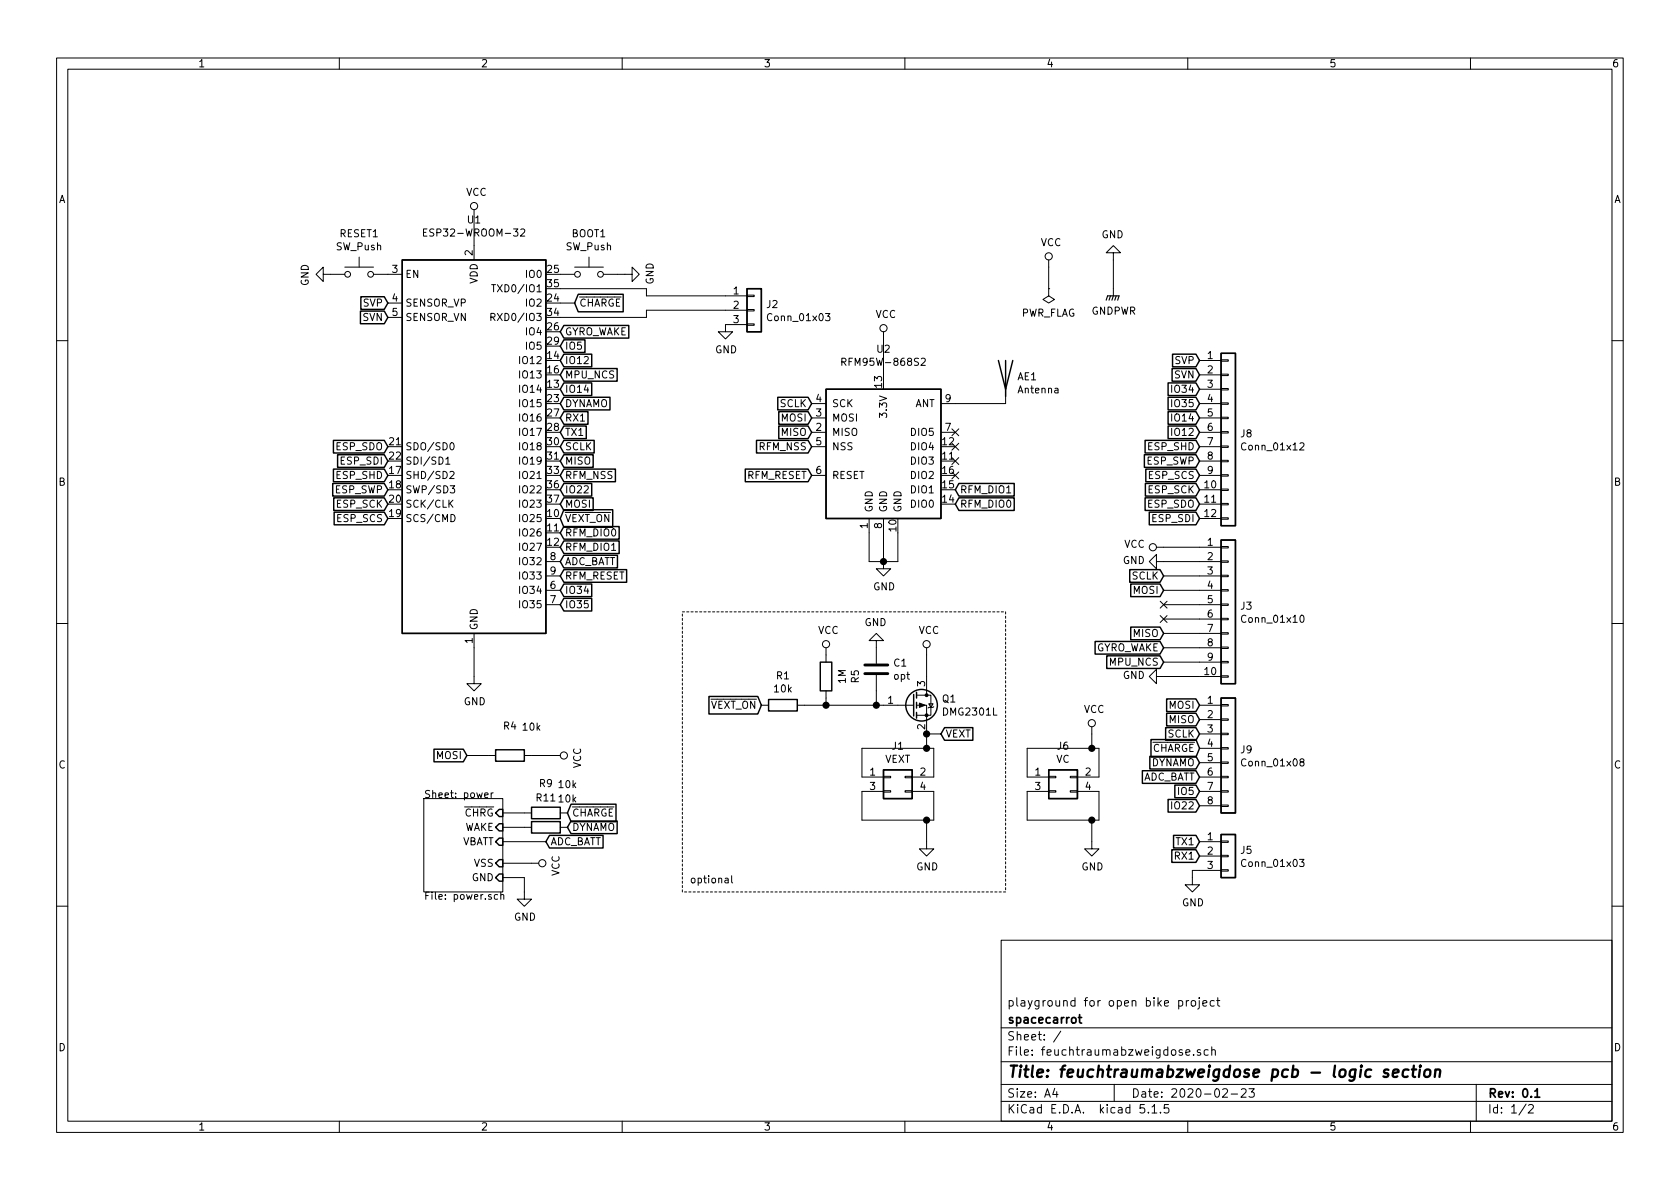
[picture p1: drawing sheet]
EESchema Schematic File Version 4
EELAYER 30 0
EELAYER END
$Descr A4 11693 8268
encoding utf-8
Sheet 1 2
Title "feuchtraumabzweigdose pcb - logic section"
Date "2020-02-23"
Rev "0.1"
Comp "spacecarrot"
Comment1 "playground for open bike project"
Comment2 ""
Comment3 ""
Comment4 ""
$EndDescr
$Comp
L RF_Module:ESP32-WROOM-32 U1
U 1 1
P 3300 3100
F 0 "U1" H 3300 4681 50  0000 C CNN
F 1 "ESP32-WROOM-32" H 3300 4590 50  0000 C CNN
F 2 "RF_Module:ESP32-WROOM-32" H 3300 1600 50  0001 C CNN
F 3 "https://www.espressif.com/sites/default/files/documentation/esp32-wroom-32_datasheet_en.pdf" H 3000 3150 50  0001 C CNN
	1    3300 3100
	1    0    0    -1  
$EndComp
$Comp
L power:GND #PWR0102
U 1 1
P 3300 4700
F 0 "#PWR0102" H 3300 4450 50  0001 C CNN
F 1 "GND" H 3305 4527 50  0000 C CNN
F 2 "" H 3300 4700 50  0001 C CNN
F 3 "" H 3300 4700 50  0001 C CNN
	1    3300 4700
	1    0    0    -1  
$EndComp
Text GLabel 6650 3500 2    50   Input ~ 0
RFM_DIO0
Text GLabel 6650 3400 2    50   Input ~ 0
RFM_DIO1
NoConn ~ 6650 3000
NoConn ~ 6650 3100
NoConn ~ 6650 3200
$Comp
L Device:Antenna AE1
U 1 1
P 7000 2600
F 0 "AE1" H 7080 2589 50  0000 L CNN
F 1 "Antenna" H 7080 2498 50  0000 L CNN
F 2 "Connector_PinHeader_2.54mm:PinHeader_1x01_P2.54mm_Vertical" H 7000 2600 50  0001 C CNN
F 3 "~" H 7000 2600 50  0001 C CNN
	1    7000 2600
	1    0    0    -1  
$EndComp
Wire Wire Line
	7000 2800 6650 2800
Text GLabel 5650 2800 0    50   Input ~ 0
SCLK
Text GLabel 5650 2900 0    50   Input ~ 0
MOSI
Text GLabel 5650 3000 0    50   Input ~ 0
MISO
Text GLabel 5650 3100 0    50   Input ~ 0
RFM_NSS
Text GLabel 5650 3300 0    50   Input ~ 0
RFM_RESET
$Comp
L power:GND #PWR0103
U 1 1
P 6150 3900
F 0 "#PWR0103" H 6150 3650 50  0001 C CNN
F 1 "GND" H 6155 3727 50  0000 C CNN
F 2 "" H 6150 3900 50  0001 C CNN
F 3 "" H 6150 3900 50  0001 C CNN
	1    6150 3900
	1    0    0    -1  
$EndComp
Wire Wire Line
	6250 3700 6250 3900
Wire Wire Line
	6250 3900 6150 3900
$Comp
L RF_Module:RFM95W-868S2 U2
U 1 1
P 6150 3100
F 0 "U2" H 6150 3781 50  0000 C CNN
F 1 "RFM95W-868S2" H 6150 3690 50  0000 C CNN
F 2 "RF_Module:HOPERF_RFM9XW_SMD" H 2850 4750 50  0001 C CNN
F 3 "https://www.hoperf.com/data/upload/portal/20181127/5bfcbea20e9ef.pdf" H 2850 4750 50  0001 C CNN
	1    6150 3100
	1    0    0    -1  
$EndComp
Wire Wire Line
	6150 3900 6150 3700
Connection ~ 6150 3900
Wire Wire Line
	6050 3700 6050 3900
Wire Wire Line
	6050 3900 6150 3900
Text GLabel 3900 3100 2    50   Input ~ 0
SCLK
Text GLabel 3900 3500 2    50   Input ~ 0
MOSI
Text GLabel 3900 3200 2    50   Input ~ 0
MISO
Text GLabel 3900 3300 2    50   Input ~ 0
RFM_NSS
Text GLabel 3900 4000 2    50   Input ~ 0
RFM_RESET
Text GLabel 3900 3700 2    50   Input ~ 0
RFM_DIO0
Text GLabel 3900 3800 2    50   Input ~ 0
RFM_DIO1
NoConn ~ 6650 3300
Wire Wire Line
	3300 1500 3300 1700
Text GLabel 3900 3600 2    50   Input ~ 0
~VEXT_ON
Text GLabel 5300 4900 0    50   Input ~ 0
~VEXT_ON
$Comp
L Device:R R1
U 1 1
P 5450 4900
F 0 "R1" V 5243 4900 50  0000 C CNN
F 1 "10k" V 5334 4900 50  0000 C CNN
F 2 "Resistor_SMD:R_0805_2012Metric" V 5380 4900 50  0001 C CNN
F 3 "~" H 5450 4900 50  0001 C CNN
	1    5450 4900
	0    1    1    0   
$EndComp
$Comp
L power:GND #PWR0105
U 1 1
P 6450 5850
F 0 "#PWR0105" H 6450 5600 50  0001 C CNN
F 1 "GND" H 6455 5677 50  0000 C CNN
F 2 "" H 6450 5850 50  0001 C CNN
F 3 "" H 6450 5850 50  0001 C CNN
	1    6450 5850
	1    0    0    -1  
$EndComp
$Comp
L Connector_Generic:Conn_02x02_Odd_Even J1
U 1 1
P 6200 5400
F 0 "J1" H 6250 5617 50  0000 C CNN
F 1 "VEXT" H 6250 5526 50  0000 C CNN
F 2 "Connector_PinHeader_2.54mm:PinHeader_2x02_P2.54mm_Vertical" H 6200 5400 50  0001 C CNN
F 3 "~" H 6200 5400 50  0001 C CNN
	1    6200 5400
	1    0    0    -1  
$EndComp
Wire Wire Line
	6500 5200 6450 5200
$Comp
L power:PWR_FLAG #FLG0101
U 1 1
P 7300 2000
F 0 "#FLG0101" H 7300 2075 50  0001 C CNN
F 1 "PWR_FLAG" H 7300 2173 50  0000 C CNN
F 2 "" H 7300 2000 50  0001 C CNN
F 3 "~" H 7300 2000 50  0001 C CNN
	1    7300 2000
	-1   0    0    1   
$EndComp
Wire Wire Line
	7300 1850 7300 2000
$Comp
L power:VCC #PWR0107
U 1 1
P 7300 1850
F 0 "#PWR0107" H 7300 1700 50  0001 C CNN
F 1 "VCC" H 7317 2023 50  0000 C CNN
F 2 "" H 7300 1850 50  0001 C CNN
F 3 "" H 7300 1850 50  0001 C CNN
	1    7300 1850
	1    0    0    -1  
$EndComp
$Comp
L power:VCC #PWR0101
U 1 1
P 3300 1500
F 0 "#PWR0101" H 3300 1350 50  0001 C CNN
F 1 "VCC" H 3317 1673 50  0000 C CNN
F 2 "" H 3300 1500 50  0001 C CNN
F 3 "" H 3300 1500 50  0001 C CNN
	1    3300 1500
	1    0    0    -1  
$EndComp
$Comp
L power:GND #PWR0109
U 1 1
P 7750 1800
F 0 "#PWR0109" H 7750 1550 50  0001 C CNN
F 1 "GND" H 7755 1627 50  0000 C CNN
F 2 "" H 7750 1800 50  0001 C CNN
F 3 "" H 7750 1800 50  0001 C CNN
	1    7750 1800
	-1   0    0    1   
$EndComp
Wire Wire Line
	7750 1800 7750 2000
Wire Wire Line
	3300 4500 3300 4700
$Comp
L power:GNDPWR #PWR0108
U 1 1
P 7750 2000
F 0 "#PWR0108" H 7750 1800 50  0001 C CNN
F 1 "GNDPWR" H 7754 1846 50  0000 C CNN
F 2 "" H 7750 1950 50  0001 C CNN
F 3 "" H 7750 1950 50  0001 C CNN
	1    7750 2000
	1    0    0    -1  
$EndComp
$Comp
L Switch:SW_Push RESET1
U 1 1
P 2500 1900
F 0 "RESET1" H 2500 2185 50  0000 C CNN
F 1 "SW_Push" H 2500 2094 50  0000 C CNN
F 2 "Button_Switch_SMD:SW_Push_1P1T_NO_6x6mm_H9.5mm" H 2500 2100 50  0001 C CNN
F 3 "~" H 2500 2100 50  0001 C CNN
	1    2500 1900
	1    0    0    -1  
$EndComp
$Comp
L power:GND #PWR01
U 1 1
P 2300 1900
F 0 "#PWR01" H 2300 1650 50  0001 C CNN
F 1 "GND" H 2305 1727 50  0000 C CNN
F 2 "" H 2300 1900 50  0001 C CNN
F 3 "" H 2300 1900 50  0001 C CNN
	1    2300 1900
	0    1    1    0   
$EndComp
$Comp
L Switch:SW_Push BOOT1
U 1 1
P 4100 1900
F 0 "BOOT1" H 4100 2185 50  0000 C CNN
F 1 "SW_Push" H 4100 2094 50  0000 C CNN
F 2 "Button_Switch_SMD:SW_Push_1P1T_NO_6x6mm_H9.5mm" H 4100 2100 50  0001 C CNN
F 3 "~" H 4100 2100 50  0001 C CNN
	1    4100 1900
	1    0    0    -1  
$EndComp
$Comp
L power:GND #PWR02
U 1 1
P 4350 1900
F 0 "#PWR02" H 4350 1650 50  0001 C CNN
F 1 "GND" H 4355 1727 50  0000 C CNN
F 2 "" H 4350 1900 50  0001 C CNN
F 3 "" H 4350 1900 50  0001 C CNN
	1    4350 1900
	0    -1   -1   0   
$EndComp
Wire Wire Line
	4300 1900 4350 1900
Wire Wire Line
	4500 2000 4500 2050
Wire Wire Line
	4500 2050 5050 2050
Wire Wire Line
	3900 2000 4500 2000
Wire Wire Line
	4500 2200 4500 2150
Wire Wire Line
	4500 2150 5050 2150
$Comp
L power:GND #PWR0110
U 1 1
P 5050 2250
F 0 "#PWR0110" H 5050 2000 50  0001 C CNN
F 1 "GND" H 5055 2077 50  0000 C CNN
F 2 "" H 5050 2250 50  0001 C CNN
F 3 "" H 5050 2250 50  0001 C CNN
	1    5050 2250
	1    0    0    -1  
$EndComp
$Comp
L Connector_Generic:Conn_01x10 J3
U 1 1
P 8550 4200
F 0 "J3" H 8630 4192 50  0000 L CNN
F 1 "Conn_01x10" H 8630 4101 50  0000 L CNN
F 2 "Connector_PinHeader_2.54mm:PinHeader_1x10_P2.54mm_Vertical" H 8550 4200 50  0001 C CNN
F 3 "~" H 8550 4200 50  0001 C CNN
	1    8550 4200
	1    0    0    -1  
$EndComp
Text GLabel 8100 4000 0    50   Input ~ 0
SCLK
Text GLabel 8100 4100 0    50   Input ~ 0
MOSI
Text GLabel 8100 4400 0    50   Input ~ 0
MISO
Wire Wire Line
	8100 4400 8350 4400
Wire Wire Line
	8100 4100 8350 4100
Wire Wire Line
	8100 4000 8350 4000
Text GLabel 8100 4600 0    50   Input ~ 0
MPU_NCS
Wire Wire Line
	8100 4600 8350 4600
Wire Wire Line
	8100 3800 8350 3800
$Comp
L power:GND #PWR0111
U 1 1
P 8100 3900
F 0 "#PWR0111" H 8100 3650 50  0001 C CNN
F 1 "GND" V 8105 3772 50  0000 R CNN
F 2 "" H 8100 3900 50  0001 C CNN
F 3 "" H 8100 3900 50  0001 C CNN
	1    8100 3900
	0    1    -1   0   
$EndComp
Wire Wire Line
	8100 3900 8350 3900
Text GLabel 8100 4500 0    50   Input ~ 0
GYRO_WAKE
$Comp
L power:GND #PWR0112
U 1 1
P 8100 4700
F 0 "#PWR0112" H 8100 4450 50  0001 C CNN
F 1 "GND" V 8105 4572 50  0000 R CNN
F 2 "" H 8100 4700 50  0001 C CNN
F 3 "" H 8100 4700 50  0001 C CNN
	1    8100 4700
	0    1    -1   0   
$EndComp
Wire Wire Line
	8100 4700 8350 4700
Wire Wire Line
	8350 4500 8100 4500
NoConn ~ 8100 4200
NoConn ~ 8100 4300
Wire Wire Line
	8100 4300 8350 4300
Wire Wire Line
	8100 4200 8350 4200
$Comp
L Transistor_FET:DMG2301L Q1
U 1 1
P 6350 4900
F 0 "Q1" H 6554 4946 50  0000 L CNN
F 1 "DMG2301L" H 6554 4855 50  0000 L CNN
F 2 "Package_TO_SOT_SMD:SOT-23" H 6550 4825 50  0001 L CIN
F 3 "https://www.diodes.com/assets/Datasheets/DMG2301L.pdf" H 6350 4900 50  0001 L CNN
	1    6350 4900
	1    0    0    -1  
$EndComp
$Comp
L power:VCC #PWR0106
U 1 1
P 6450 4550
F 0 "#PWR0106" H 6450 4400 50  0001 C CNN
F 1 "VCC" H 6467 4723 50  0000 C CNN
F 2 "" H 6450 4550 50  0001 C CNN
F 3 "" H 6450 4550 50  0001 C CNN
	1    6450 4550
	1    0    0    -1  
$EndComp
$Comp
L power:VCC #PWR0115
U 1 1
P 8100 3800
F 0 "#PWR0115" H 8100 3650 50  0001 C CNN
F 1 "VCC" V 8118 3927 50  0000 L CNN
F 2 "" H 8100 3800 50  0001 C CNN
F 3 "" H 8100 3800 50  0001 C CNN
	1    8100 3800
	0    -1   -1   0   
$EndComp
Connection ~ 6450 5700
Wire Wire Line
	6450 5700 6500 5700
Wire Wire Line
	6450 4550 6450 4700
Connection ~ 6450 5200
Text GLabel 6550 5100 2    50   Input ~ 0
VEXT
Wire Wire Line
	6450 5700 6450 5850
Wire Wire Line
	6450 5100 6450 5200
Text GLabel 3800 5850 2    50   Input ~ 0
ADC_BATT
Wire Wire Line
	6500 5200 6500 5400
Wire Wire Line
	6000 5200 6000 5400
Wire Wire Line
	6000 5200 6450 5200
Wire Wire Line
	6000 5500 6000 5700
Wire Wire Line
	6000 5700 6450 5700
Wire Wire Line
	6500 5500 6500 5700
$Comp
L power:GND #PWR0118
U 1 1
P 7600 5850
F 0 "#PWR0118" H 7600 5600 50  0001 C CNN
F 1 "GND" H 7605 5677 50  0000 C CNN
F 2 "" H 7600 5850 50  0001 C CNN
F 3 "" H 7600 5850 50  0001 C CNN
	1    7600 5850
	1    0    0    -1  
$EndComp
$Comp
L Connector_Generic:Conn_02x02_Odd_Even J6
U 1 1
P 7350 5400
F 0 "J6" H 7400 5617 50  0000 C CNN
F 1 "VC" H 7400 5526 50  0000 C CNN
F 2 "Connector_PinHeader_2.54mm:PinHeader_2x02_P2.54mm_Vertical" H 7350 5400 50  0001 C CNN
F 3 "~" H 7350 5400 50  0001 C CNN
	1    7350 5400
	1    0    0    -1  
$EndComp
Wire Wire Line
	7650 5200 7600 5200
Connection ~ 7600 5700
Wire Wire Line
	7600 5700 7650 5700
Connection ~ 7600 5200
Wire Wire Line
	7600 5700 7600 5850
Wire Wire Line
	7600 5100 7600 5200
Wire Wire Line
	7650 5200 7650 5400
Wire Wire Line
	7150 5200 7150 5400
Wire Wire Line
	7150 5200 7600 5200
Wire Wire Line
	7150 5500 7150 5700
Wire Wire Line
	7150 5700 7600 5700
Wire Wire Line
	7650 5500 7650 5700
$Comp
L power:VCC #PWR0119
U 1 1
P 7600 5100
F 0 "#PWR0119" H 7600 4950 50  0001 C CNN
F 1 "VCC" H 7617 5273 50  0000 C CNN
F 2 "" H 7600 5100 50  0001 C CNN
F 3 "" H 7600 5100 50  0001 C CNN
	1    7600 5100
	1    0    0    -1  
$EndComp
Text GLabel 3900 2300 2    50   Input ~ 0
GYRO_WAKE
Text GLabel 3900 3900 2    50   Input ~ 0
ADC_BATT
Text GLabel 3900 2500 2    50   Input ~ 0
IO12
Text GLabel 3900 2700 2    50   Input ~ 0
IO14
Text GLabel 3900 4100 2    50   Input ~ 0
IO34
Text GLabel 3900 2900 2    50   Input ~ 0
RX1
Text GLabel 3900 3000 2    50   Input ~ 0
TX1
Text GLabel 2700 2100 0    50   Input ~ 0
SVP
Text GLabel 3900 3400 2    50   Input ~ 0
IO22
Text GLabel 3900 4200 2    50   Input ~ 0
IO35
Text GLabel 2700 2200 0    50   Input ~ 0
SVN
Text GLabel 2700 3600 0    50   Input ~ 0
ESP_SCS
Text GLabel 2700 3500 0    50   Input ~ 0
ESP_SCK
Text GLabel 2700 3400 0    50   Input ~ 0
ESP_SWP
Text GLabel 2700 3300 0    50   Input ~ 0
ESP_SHD
Text GLabel 2700 3200 0    50   Input ~ 0
ESP_SDI
Text GLabel 2700 3100 0    50   Input ~ 0
ESP_SDO
Text GLabel 8350 2600 0    50   Input ~ 0
SVN
Text GLabel 8350 2500 0    50   Input ~ 0
SVP
Text GLabel 8350 3300 0    50   Input ~ 0
ESP_SCS
Text GLabel 8350 3400 0    50   Input ~ 0
ESP_SCK
Text GLabel 8350 3200 0    50   Input ~ 0
ESP_SWP
Text GLabel 8350 3100 0    50   Input ~ 0
ESP_SHD
Text GLabel 8350 3600 0    50   Input ~ 0
ESP_SDI
Text GLabel 8350 3500 0    50   Input ~ 0
ESP_SDO
Text GLabel 8350 5100 0    50   Input ~ 0
SCLK
Text GLabel 8350 4900 0    50   Input ~ 0
MOSI
Text GLabel 8350 5000 0    50   Input ~ 0
MISO
Text GLabel 8350 5400 0    50   Input ~ 0
ADC_BATT
Text GLabel 8350 3000 0    50   Input ~ 0
IO12
Text GLabel 8350 2900 0    50   Input ~ 0
IO14
Text GLabel 8350 2700 0    50   Input ~ 0
IO34
Wire Wire Line
	6550 5100 6450 5100
Connection ~ 6450 5100
$Comp
L Device:C C1
U 1 1
P 6100 4650
F 0 "C1" H 6215 4696 50  0000 L CNN
F 1 "opt" H 6215 4605 50  0000 L CNN
F 2 "Capacitor_SMD:C_0805_2012Metric" H 6138 4500 50  0001 C CNN
F 3 "~" H 6100 4650 50  0001 C CNN
	1    6100 4650
	1    0    0    -1  
$EndComp
$Comp
L power:GND #PWR0122
U 1 1
P 6100 4500
F 0 "#PWR0122" H 6100 4250 50  0001 C CNN
F 1 "GND" H 6105 4327 50  0000 C CNN
F 2 "" H 6100 4500 50  0001 C CNN
F 3 "" H 6100 4500 50  0001 C CNN
	1    6100 4500
	-1   0    0    1   
$EndComp
Wire Wire Line
	6100 4800 6100 4900
Wire Wire Line
	6150 4900 6100 4900
Connection ~ 6100 4900
$Comp
L power:VCC #PWR0104
U 1 1
P 6150 2350
F 0 "#PWR0104" H 6150 2200 50  0001 C CNN
F 1 "VCC" H 6167 2523 50  0000 C CNN
F 2 "" H 6150 2350 50  0001 C CNN
F 3 "" H 6150 2350 50  0001 C CNN
	1    6150 2350
	1    0    0    -1  
$EndComp
Wire Wire Line
	6150 2350 6150 2600
$Sheet
S 2950 5550 550  650 
U 5E2F5D92
F0 "power" 50
F1 "power.sch" 50
F2 "VBATT" I R 3500 5850 50 
F3 "VSS" I R 3500 6000 50 
F4 "GND" I R 3500 6100 50 
F5 "WAKE" I R 3500 5750 50 
F6 "~CHRG" I R 3500 5650 50 
$EndSheet
$Comp
L power:GND #PWR0120
U 1 1
P 3650 6200
F 0 "#PWR0120" H 3650 5950 50  0001 C CNN
F 1 "GND" H 3655 6027 50  0000 C CNN
F 2 "" H 3650 6200 50  0001 C CNN
F 3 "" H 3650 6200 50  0001 C CNN
	1    3650 6200
	1    0    0    -1  
$EndComp
$Comp
L power:VCC #PWR0121
U 1 1
P 3700 6000
F 0 "#PWR0121" H 3700 5850 50  0001 C CNN
F 1 "VCC" H 3717 6173 50  0000 C CNN
F 2 "" H 3700 6000 50  0001 C CNN
F 3 "" H 3700 6000 50  0001 C CNN
	1    3700 6000
	0    1    1    0   
$EndComp
Wire Wire Line
	3700 6000 3500 6000
Wire Wire Line
	3650 6200 3650 6100
Wire Wire Line
	3650 6100 3500 6100
Wire Wire Line
	3800 5850 3500 5850
Wire Wire Line
	3400 5250 3250 5250
Wire Wire Line
	4000 2100 3900 2100
Text GLabel 4000 2100 2    50   Input ~ 0
~CHARGE
Text GLabel 3900 2800 2    50   Input ~ 0
DYNAMO
Text GLabel 3950 5650 2    50   Input ~ 0
~CHARGE
Text GLabel 3950 5750 2    50   Input ~ 0
DYNAMO
$Comp
L Device:R R4
U 1 1
P 3550 5250
F 0 "R4" V 3343 5250 50  0000 C CNN
F 1 "10k" V 3350 5400 50  0000 C CNN
F 2 "Resistor_SMD:R_0805_2012Metric" V 3480 5250 50  0001 C CNN
F 3 "~" H 3550 5250 50  0001 C CNN
	1    3550 5250
	0    1    1    0   
$EndComp
Wire Wire Line
	3900 2200 4500 2200
Text GLabel 8350 5200 0    50   Input ~ 0
~CHARGE
Text GLabel 8350 5300 0    50   Input ~ 0
DYNAMO
Text GLabel 3250 5250 0    50   Input ~ 0
MOSI
$Comp
L power:VCC #PWR0136
U 1 1
P 3850 5250
F 0 "#PWR0136" H 3850 5100 50  0001 C CNN
F 1 "VCC" H 3867 5423 50  0000 C CNN
F 2 "" H 3850 5250 50  0001 C CNN
F 3 "" H 3850 5250 50  0001 C CNN
	1    3850 5250
	0    1    1    0   
$EndComp
Wire Wire Line
	3650 5650 3500 5650
$Comp
L Device:R R9
U 1 1
P 3800 5650
F 0 "R9" V 3593 5650 50  0000 C CNN
F 1 "10k" V 3600 5800 50  0000 C CNN
F 2 "Resistor_SMD:R_0805_2012Metric" V 3730 5650 50  0001 C CNN
F 3 "~" H 3800 5650 50  0001 C CNN
	1    3800 5650
	0    1    1    0   
$EndComp
Wire Wire Line
	3650 5750 3500 5750
$Comp
L Device:R R11
U 1 1
P 3800 5750
F 0 "R11" V 3593 5750 50  0000 C CNN
F 1 "10k" V 3600 5900 50  0000 C CNN
F 2 "Resistor_SMD:R_0805_2012Metric" V 3730 5750 50  0001 C CNN
F 3 "~" H 3800 5750 50  0001 C CNN
	1    3800 5750
	0    1    1    0   
$EndComp
Text GLabel 3900 2600 2    50   Input ~ 0
MPU_NCS
Wire Wire Line
	3700 5250 3850 5250
$Comp
L Connector_Generic:Conn_01x12 J8
U 1 1
P 8550 3000
F 0 "J8" H 8630 2992 50  0000 L CNN
F 1 "Conn_01x12" H 8630 2901 50  0000 L CNN
F 2 "Connector_PinSocket_2.54mm:PinSocket_1x12_P2.54mm_Vertical" H 8550 3000 50  0001 C CNN
F 3 "~" H 8550 3000 50  0001 C CNN
	1    8550 3000
	1    0    0    -1  
$EndComp
$Comp
L Connector_Generic:Conn_01x08 J9
U 1 1
P 8550 5200
F 0 "J9" H 8630 5192 50  0000 L CNN
F 1 "Conn_01x08" H 8630 5101 50  0000 L CNN
F 2 "Connector_PinSocket_2.54mm:PinSocket_1x08_P2.54mm_Vertical" H 8550 5200 50  0001 C CNN
F 3 "~" H 8550 5200 50  0001 C CNN
	1    8550 5200
	1    0    0    -1  
$EndComp
$Comp
L power:GND #PWR0137
U 1 1
P 8300 6100
F 0 "#PWR0137" H 8300 5850 50  0001 C CNN
F 1 "GND" H 8305 5927 50  0000 C CNN
F 2 "" H 8300 6100 50  0001 C CNN
F 3 "" H 8300 6100 50  0001 C CNN
	1    8300 6100
	1    0    0    -1  
$EndComp
Wire Wire Line
	8300 6100 8300 6050
Wire Wire Line
	8300 6050 8350 6050
$Comp
L Device:R R5
U 1 1
P 5750 4700
F 0 "R5" V 5543 4700 50  0000 C CNN
F 1 "1M" V 5634 4700 50  0000 C CNN
F 2 "Resistor_SMD:R_0805_2012Metric" V 5680 4700 50  0001 C CNN
F 3 "~" H 5750 4700 50  0001 C CNN
	1    5750 4700
	-1   0    0    1   
$EndComp
Wire Wire Line
	5600 4900 5750 4900
Wire Wire Line
	5750 4850 5750 4900
Connection ~ 5750 4900
Wire Wire Line
	5750 4900 6100 4900
$Comp
L power:VCC #PWR0138
U 1 1
P 5750 4550
F 0 "#PWR0138" H 5750 4400 50  0001 C CNN
F 1 "VCC" H 5767 4723 50  0000 C CNN
F 2 "" H 5750 4550 50  0001 C CNN
F 3 "" H 5750 4550 50  0001 C CNN
	1    5750 4550
	1    0    0    -1  
$EndComp
Text GLabel 8350 5600 0    50   Input ~ 0
IO22
Text GLabel 8350 2800 0    50   Input ~ 0
IO35
Text GLabel 8350 5950 0    50   Input ~ 0
RX1
Text GLabel 8350 5850 0    50   Input ~ 0
TX1
Text GLabel 3900 2400 2    50   Input ~ 0
IO5
Text GLabel 8350 5500 0    50   Input ~ 0
IO5
$Comp
L Connector_Generic:Conn_01x03 J5
U 1 1
P 8550 5950
F 0 "J5" H 8630 5992 50  0000 L CNN
F 1 "Conn_01x03" H 8630 5901 50  0000 L CNN
F 2 "Connector_PinHeader_2.54mm:PinHeader_1x03_P2.54mm_Vertical" H 8550 5950 50  0001 C CNN
F 3 "~" H 8550 5950 50  0001 C CNN
	1    8550 5950
	1    0    0    -1  
$EndComp
$Comp
L Connector_Generic:Conn_01x03 J2
U 1 1
P 5250 2150
F 0 "J2" H 5330 2192 50  0000 L CNN
F 1 "Conn_01x03" H 5330 2101 50  0000 L CNN
F 2 "Connector_PinHeader_2.54mm:PinHeader_1x03_P2.54mm_Vertical" H 5250 2150 50  0001 C CNN
F 3 "~" H 5250 2150 50  0001 C CNN
	1    5250 2150
	1    0    0    -1  
$EndComp
Wire Notes Line
	4750 6200 4750 4250
Wire Notes Line
	4750 4250 7000 4250
Wire Notes Line
	7000 4250 7000 6200
Wire Notes Line
	7000 6200 4750 6200
Text Notes 4800 6150 0    50   ~ 0
optional
$EndSCHEMATC
